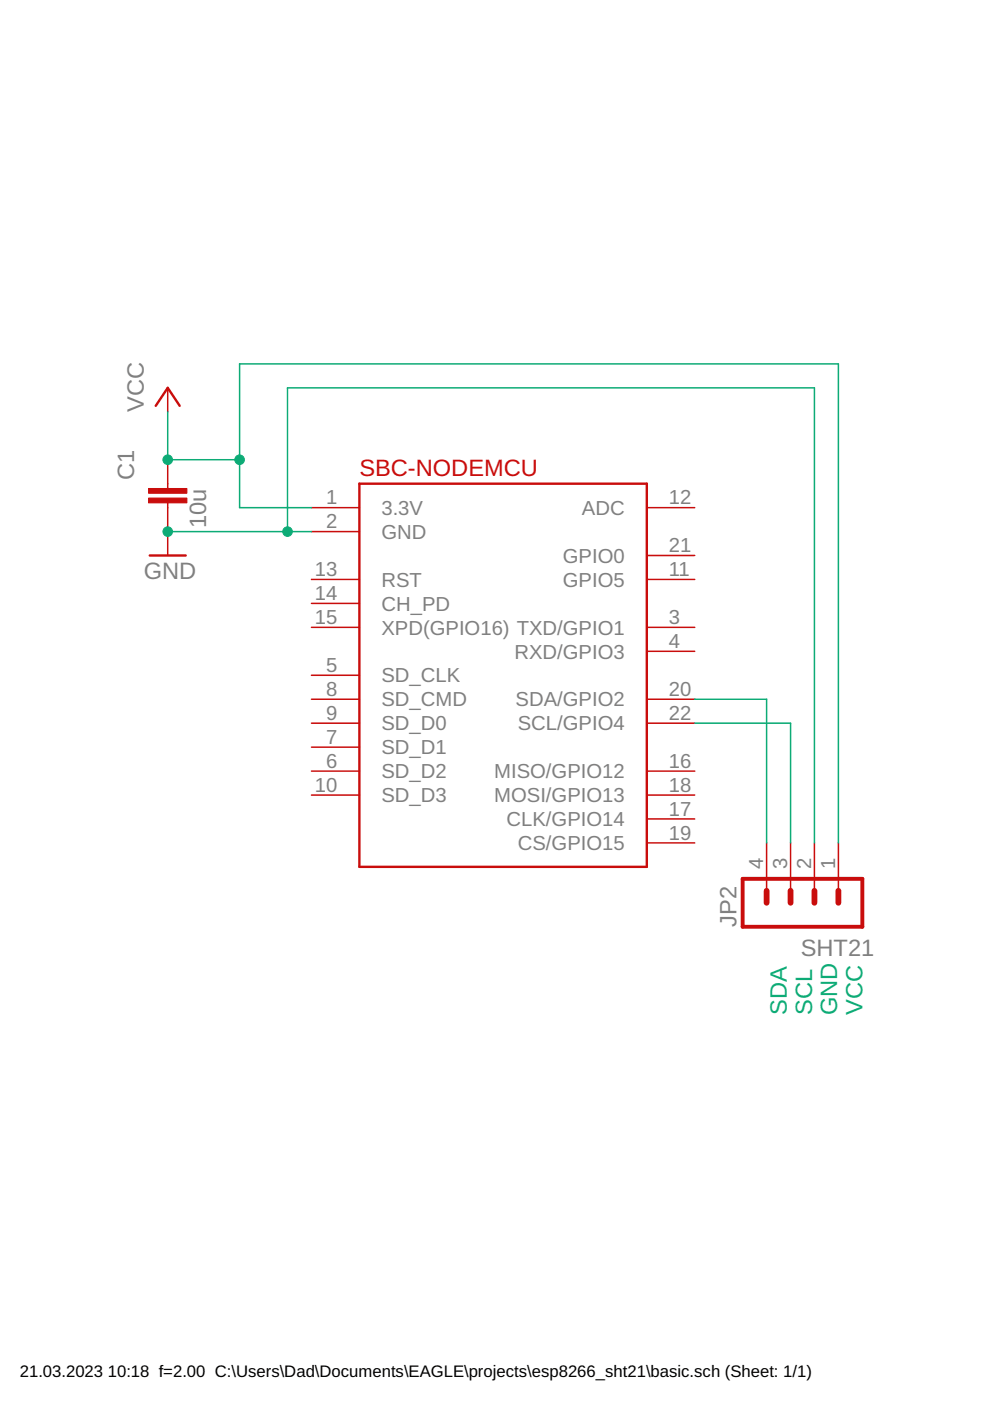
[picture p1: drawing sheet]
<svg xmlns="http://www.w3.org/2000/svg" width="210mm" height="297mm" viewBox="0 0 210 297" stroke-linecap="round" stroke-linejoin="round" font-family="sans-serif">
<path d="M33 86l2.6-3.8 2.5 3.8M31.7 117.8h7.7M76.2 102.6h60.9v81.2h-60.9z" fill="none" stroke="#c90d0c" stroke-width=".51"/>
<g fill="none" stroke="#c90d0c" stroke-width=".32">
<path d="M35.6 82.2v5.1M35.6 97.5v6.1M35.6 106.6v11.2M66 107.6h10.2M66 112.7h10.2M137.1 107.6h10.2M137.1 117.8h10.2M66 133h10.2M66 122.9h10.2M66 127.9h10.2M137.1 133h10.2M137.1 138.1h10.2"/>
<path d="M137.1 122.9h10.2M66 148.3h10.2M66 153.3h10.2M66 143.2h10.2M66 158.4h10.2M137.1 148.3h10.2M137.1 153.3h10.2M66 163.5h10.2M66 168.6h10.2M137.1 163.5h10.2M137.1 168.6h10.2M137.1 173.6h10.2"/>
<path d="M137.1 178.7h10.2M162.5 178.7v10.2M167.6 178.7v10.2M172.7 178.7v10.2M177.8 178.7v10.2"/>
</g>
<path d="M157.5 186.3h25.3v10.2h-25.3z" fill="none" stroke="#c90d0c" stroke-width=".83"/>
<path d="M162.5 188.9v2.5M167.6 188.9v2.5M172.7 188.9v2.5M177.8 188.9v2.5" fill="none" stroke="#c90d0c" stroke-width="1.2"/>
<g fill="#c90d0c" stroke="#c90d0c" stroke-width=".21">
<path d="M31.5 105.6h8.1v1h-8.1z"/>
<path d="M31.5 103.6h8.1v1h-8.1z"/>
</g>
<path d="M35.6 87.3v10.2h15.2M35.6 112.7h30.4M61 112.7v-30.5h111.7v96.5M66 107.6h-15.2v-30.4h127v101.5M147.3 153.3h20.3v25.4M147.3 148.3h15.2v30.4" fill="none" stroke="#0dab76" stroke-width=".32"/>
<g fill="#0dab76" stroke="#0dab76" stroke-width=".21">
<circle cx="61" cy="112.7" r="1.02"/>
<circle cx="35.6" cy="112.7" r="1.02"/>
<circle cx="35.6" cy="97.5" r="1.02"/>
<circle cx="50.8" cy="97.5" r="1.02"/>
</g>
<g font-size="5" fill="#808080">
<text x="30.5" y="87.3" transform="rotate(-90 30.5 87.3)">VCC</text>
<text x="28.5" y="101.8" transform="rotate(-90 28.5 101.8)">C1</text>
<text x="43.7" y="111.9" transform="rotate(-90 43.7 111.9)">10u</text>
<text x="30.5" y="122.9">GND</text>
<text x="156.2" y="196.5" transform="rotate(-90 156.2 196.5)">JP2</text>
<text x="169.8" y="202.6">SHT21</text>
</g>
<text font-size="5" fill="#c90d0c" x="76.2" y="101">SBC-NODEMCU</text>
<g font-size="5" fill="#0dab76">
<text x="166.8" y="215.2" transform="rotate(-90 166.8 215.2)">SDA</text>
<text x="172.2" y="215.2" transform="rotate(-90 172.2 215.2)">SCL</text>
<text x="177.5" y="215.2" transform="rotate(-90 177.5 215.2)">GND</text>
<text x="182.8" y="215.2" transform="rotate(-90 182.8 215.2)">VCC</text>
</g>
<g font-size="4.3" fill="#808080">
<text x="69.1" y="106.9">1</text>
<text x="141.8" y="106.9">12</text>
<text x="69.1" y="112">2</text>
<text x="80.9" y="109.1">3.3V</text>
<text x="123.4" y="109.1">ADC</text>
<text x="80.9" y="114.2">GND</text>
<text x="119.3" y="119.3">GPIO0</text>
<text x="141.8" y="117.1">21</text>
<text x="66.7" y="122.1">13</text>
<text x="80.9" y="124.4">RST</text>
<text x="119.3" y="124.4">GPIO5</text>
<text x="141.8" y="122.1">11</text>
<text x="66.7" y="127.2">14</text>
<text x="80.9" y="129.5">CH_PD</text>
<text x="66.7" y="132.3">15</text>
<text x="80.9" y="134.5">XPD(GPIO16) TXD/GPIO1</text>
<text x="141.8" y="132.3">3</text>
<text x="141.8" y="137.4">4</text>
<text x="69.1" y="142.5">5</text>
<text x="109.1" y="139.6">RXD/GPIO3</text>
<text x="69.1" y="147.5">8</text>
<text x="80.9" y="144.7">SD_CLK</text>
<text x="80.9" y="149.8">SD_CMD</text>
<text x="109.3" y="149.8">SDA/GPIO2</text>
<text x="141.8" y="147.5">20</text>
<text x="69.1" y="152.6">9</text>
<text x="80.9" y="154.9">SD_D0</text>
<text x="109.8" y="154.9">SCL/GPIO4</text>
<text x="141.8" y="152.6">22</text>
<text x="69.1" y="157.7">7</text>
<text x="80.9" y="159.9">SD_D1</text>
<text x="66.7" y="167.9">10</text>
<text x="69.1" y="162.8">6</text>
<text x="80.9" y="165">SD_D2</text>
<text x="104.8" y="165">MISO/GPIO12</text>
<text x="141.8" y="162.8">16</text>
<text x="141.8" y="167.9">18</text>
<text x="80.9" y="170.1">SD_D3</text>
<text x="104.8" y="170.1">MOSI/GPIO13</text>
<text x="141.8" y="172.9">17</text>
<text x="107.4" y="175.2">CLK/GPIO14</text>
<text x="141.8" y="178">19</text>
<text x="109.8" y="180.2">CS/GPIO15</text>
<text x="161.8" y="184.2" transform="rotate(-90 161.8 184.2)">4</text>
<text x="166.9" y="184.2" transform="rotate(-90 166.9 184.2)">3</text>
<text x="172" y="184.2" transform="rotate(-90 172 184.2)">2</text>
<text x="177.1" y="184.2" transform="rotate(-90 177.1 184.2)">1</text>
</g>
<g font-size="3.5">
<text x="4.2" y="291.8">21.03.2023</text>
<text x="22.9" y="291.8">10:18 f=2.00 C:\Users\Dad\Documents\EAGLE\projects\esp8266_sht21\basic.sch (Sheet: 1/1)</text>
</g>
</svg>
